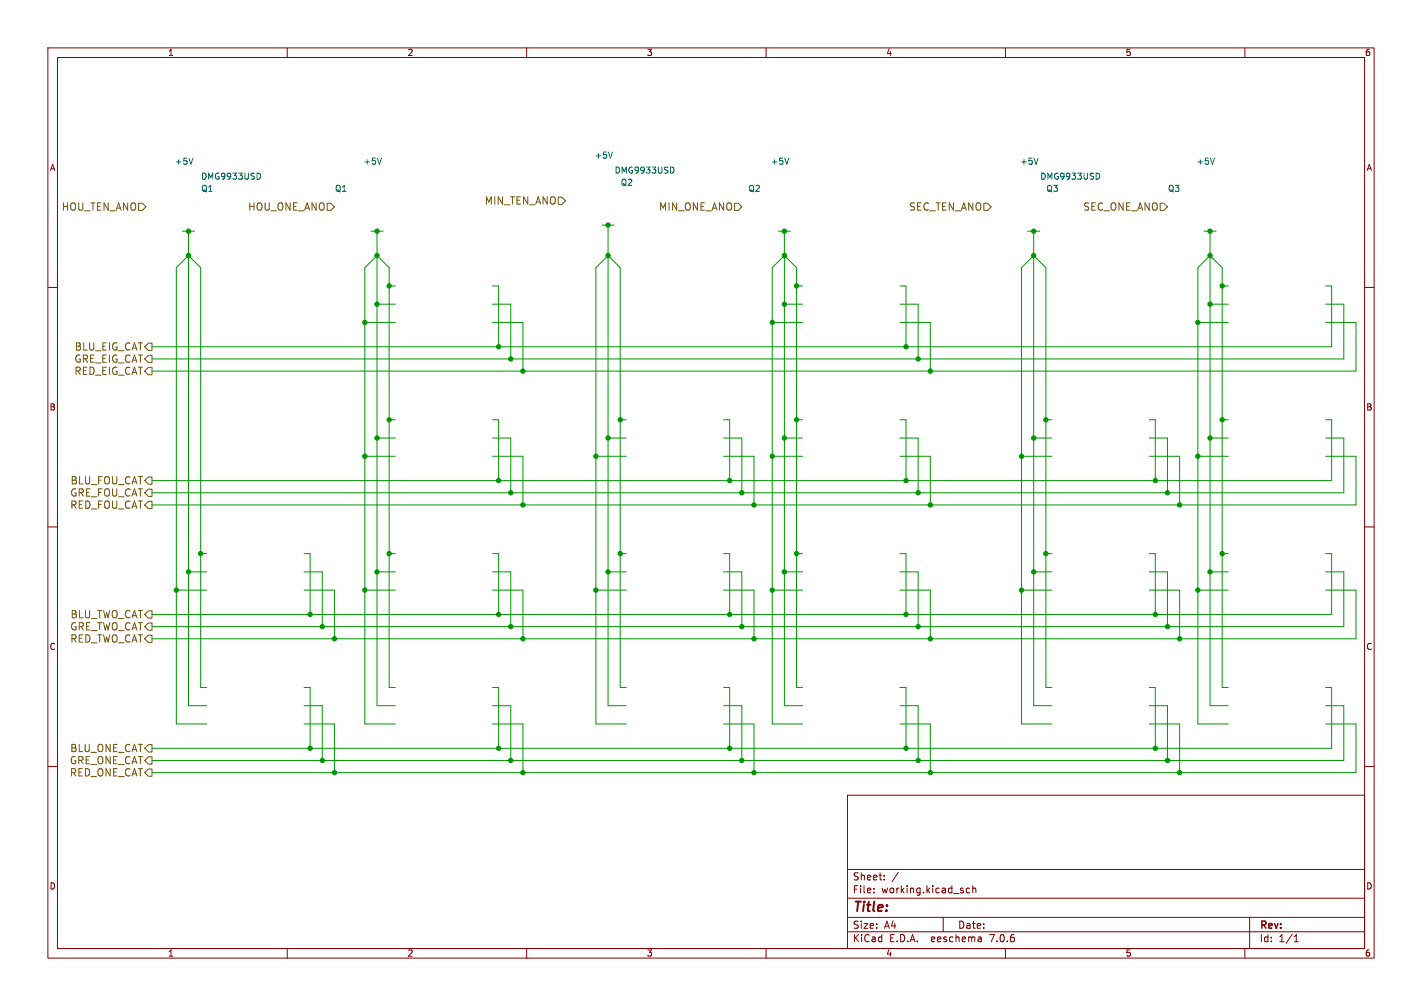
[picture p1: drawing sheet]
<svg xmlns="http://www.w3.org/2000/svg" width="297mm" height="210mm" viewBox="0 0 297 210" stroke-linecap="round" stroke-linejoin="round" font-family="sans-serif">
<g fill="none" stroke="#840000" stroke-width=".21">
<path d="M10 10h277v190h-277zM12 12h273v186h-273zM60 10v2M110 10v2M160 10v2M210 10v2M260 10v2M10 60h2M285 60h2M10 110h2M285 110h2M10 160h2"/>
<path d="M285 160h2M177 166h108v32h-108zM60 198v2M110 198v2M160 198v2M177 194.5h108M177 191.5h108M177 187.5h108M177 181.5h108M182.5 186.3v.1M182.5 185.5v.1M184.7 183.6v.1"/>
<path d="M184.7 182.8v.1M187.6 182.1l-1.3 2M197 191.5v3M202.5 185.5l-.4-.1-.3 .3 .2 .6h.5M203.2 185.5l.2-.1 .3 .1 .1 .9M203.2 184.9v1.5M204.9 195.7l.1 .9M205 196.5l-.2 .1M205 196h-.2M210 198v2M260 198v2M261 191.5v6.5"/>
<path d="M270.3 196.6h.9M270.3 195.5l.4-.4v1.5"/>
</g>
<g fill="none" stroke="#725600" stroke-width=".21">
<path d="M29 42.4h.7l.8 .8-.8 .7h-.7zM68.3 42.4h.8l.7 .8-.7 .7h-.8zM116.6 41.1h.7l.8 .8-.8 .8h-.7zM153.4 42.4h.8l.7 .8-.7 .7h-.8zM205.5 42.4h.7l.8 .8-.8 .7h-.7zM242.3 42.4h.8l.7 .8-.7 .7h-.8zM30.2 77.5l.8-.8h.7v1.5h-.7zM31 71.6h.7v1.6h-.7l-.8-.8zM31 74.2h.7v1.5h-.7l-.8-.8zM31 99.6h.7v1.5h-.7l-.8-.8zM31 104.6h.7v1.6h-.7l-.8-.8zM31 102.1h.7v1.5h-.7l-.8-.7z"/>
<path d="M31 130h.7v1.6h-.7l-.8-.8zM31 127.5h.7v1.5h-.7l-.8-.7zM31 132.6h.7v1.5h-.7l-.8-.7zM31 155.4h.7v1.6h-.7l-.8-.8zM31 158h.7v1.5h-.7l-.8-.7zM31 160.5h.7v1.6h-.7l-.8-.8z"/>
</g>
<g fill="none" stroke="#009600" stroke-width=".21">
<path d="M38.1 48.3h2.5M39.4 48.3v99h3.8M77.5 48.3h2.5M78.7 48.3v99h3.8M81.3 59.7h1.2M102.9 59.7h1.2v12.7M125.7 47h2.6M127 47v100.3h3.8M162.6 48.3h2.5M163.8 48.3v99h3.8M166.4 59.7h1.2M188 59.7h1.2v12.7"/>
<path d="M214.6 48.3h2.6M215.9 48.3v99h3.8M251.5 48.3h2.5M252.7 48.3v99h3.8M255.3 59.7h1.2M276.9 59.7h1.2v12.7h-246.4M76.2 67.3h6.3M78.7 63.5h3.8M102.9 67.3h6.3v10.2M102.9 63.5h3.8v11.4M161.3 67.3h6.3M163.8 63.5h3.8"/>
<path d="M188 67.3h6.3v10.2M188 63.5h3.8v11.4M250.2 67.3h6.3M252.7 63.5h3.8M276.9 67.3h6.3v10.2h-251.5M276.9 63.5h3.8v11.4h-249M76.2 95.3h6.3M78.7 91.4h3.8M81.3 87.6h1.2M102.9 95.3h6.3v10.1M102.9 91.4h3.8v11.5M102.9 87.6h1.2v12.7"/>
<path d="M124.5 95.3h6.3M127 91.4h3.8M129.5 87.6h1.3M151.1 95.3h6.4v10.1M151.1 91.4h3.8v11.5M151.1 87.6h1.3v12.7M161.3 95.3h6.3M163.8 91.4h3.8M166.4 87.6h1.2M188 95.3h6.3v10.1M188 87.6h1.2v12.7M188 91.4h3.8v11.5"/>
<path d="M213.4 95.3h6.3M215.9 91.4h3.8M218.4 87.6h1.3M240 95.3h6.4v10.1M240 91.4h3.8v11.5M240 87.6h1.3v12.7M250.2 95.3h6.3M252.7 91.4h3.8M255.3 87.6h1.2M276.9 95.3h6.3v10.1h-251.5M276.9 91.4h3.8v11.5h-249M276.9 87.6h1.2v12.7h-246.4"/>
<path d="M39.4 119.4h3.8M41.9 115.6h1.3M63.5 119.4h3.8v11.4M63.5 115.6h1.3v12.7M78.7 119.4h3.8M81.3 115.6h1.2M102.9 119.4h3.8v11.4M102.9 115.6h1.2v12.7M127 119.4h3.8M129.5 115.6h1.3M151.1 119.4h3.8v11.4M151.1 115.6h1.3v12.7"/>
<path d="M163.8 119.4h3.8M166.4 115.6h1.2M188 115.6h1.2v12.7M188 119.4h3.8v11.4M215.9 119.4h3.8M218.4 115.6h1.3M240 119.4h3.8v11.4M240 115.6h1.3v12.7M252.7 119.4h3.8M255.3 115.6h1.2M276.9 115.6h1.2v12.7h-246.4M276.9 119.4h3.8v11.4h-249"/>
<path d="M36.8 123.2h6.4M63.5 123.2h6.3v10.2M76.2 123.2h6.3M102.9 123.2h6.3v10.2M124.5 123.2h6.3M151.1 123.2h6.4v10.2M161.3 123.2h6.3M188 123.2h6.3v10.2M213.4 123.2h6.3M240 123.2h6.4v10.2M250.2 123.2h6.3M276.9 123.2h6.3v10.2h-251.5"/>
<path d="M43.2 143.5h-1.3v-87.6l-2.5-2.6-2.6 2.6v95.2h6.4M63.5 143.5h1.3v12.7M63.5 151.1h6.3v10.2M63.5 147.3h3.8v11.5M82.5 143.5h-1.2v-87.6l-2.6-2.6-2.5 2.6v95.2h6.3M102.9 143.5h1.2v12.7M102.9 151.1h6.3v10.2M102.9 147.3h3.8v11.5M130.8 143.5h-1.3v-87.6l-2.5-2.6-2.5 2.6v95.2h6.3M151.1 147.3h3.8v11.5M151.1 151.1h6.4v10.2M151.1 143.5h1.3v12.7"/>
<path d="M167.6 143.5h-1.2v-87.6l-2.6-2.6-2.5 2.6v95.2h6.3M188 143.5h1.2v12.7M188 147.3h3.8v11.5M188 151.1h6.3v10.2M219.7 143.5h-1.3v-87.6l-2.5-2.6-2.5 2.6v95.2h6.3M240 143.5h1.3v12.7M240 151.1h6.4v10.2M240 147.3h3.8v11.5M256.5 143.5h-1.2v-87.6l-2.6-2.6-2.5 2.6v95.2h6.3M276.9 143.5h1.2v12.7h-246.4M276.9 151.1h6.3v10.2h-251.5M276.9 147.3h3.8v11.5h-249"/>
</g>
<path d="M40.3 33l-.4 1.3M54.2 36.2l.2 .5-.2 .6M79.7 33l-.5 1.3M127.9 31.7l-.4 1.3M140.5 34.9l.3 .5-.3 .7M164.8 33l-.5 1.3M216.8 33l-.4 1.3M229.4 36.2l.3 .5-.3 .6M253.7 33l-.5 1.3" fill="none" stroke="#006464" stroke-width=".21"/>
<g fill="#009600" stroke="#009600" stroke-width=".21">
<circle cx="39.4" cy="53.3" r=".46"/>
<circle cx="78.7" cy="91.4" r=".46"/>
<circle cx="81.3" cy="87.6" r=".46"/>
<circle cx="78.7" cy="48.3" r=".46"/>
<circle cx="41.9" cy="115.6" r=".46"/>
<circle cx="76.2" cy="67.3" r=".46"/>
<circle cx="76.2" cy="95.3" r=".46"/>
<circle cx="39.4" cy="48.3" r=".46"/>
<circle cx="152.4" cy="100.3" r=".46"/>
<circle cx="157.5" cy="105.4" r=".46"/>
<circle cx="189.2" cy="128.3" r=".46"/>
<circle cx="154.9" cy="130.8" r=".46"/>
<circle cx="161.3" cy="123.2" r=".46"/>
<circle cx="166.4" cy="115.6" r=".46"/>
<circle cx="189.2" cy="100.3" r=".46"/>
<circle cx="163.8" cy="48.3" r=".46"/>
<circle cx="161.3" cy="67.3" r=".46"/>
<circle cx="163.8" cy="63.5" r=".46"/>
<circle cx="163.8" cy="53.3" r=".46"/>
<circle cx="154.9" cy="102.9" r=".46"/>
<circle cx="152.4" cy="128.3" r=".46"/>
<circle cx="163.8" cy="119.4" r=".46"/>
<circle cx="129.5" cy="115.6" r=".46"/>
<circle cx="163.8" cy="91.4" r=".46"/>
<circle cx="127" cy="119.4" r=".46"/>
<circle cx="124.5" cy="123.2" r=".46"/>
<circle cx="67.3" cy="130.8" r=".46"/>
<circle cx="76.2" cy="123.2" r=".46"/>
<circle cx="81.3" cy="115.6" r=".46"/>
<circle cx="78.7" cy="119.4" r=".46"/>
<circle cx="106.7" cy="74.9" r=".46"/>
<circle cx="104.1" cy="72.4" r=".46"/>
<circle cx="81.3" cy="59.7" r=".46"/>
<circle cx="109.2" cy="105.4" r=".46"/>
<circle cx="129.5" cy="87.6" r=".46"/>
<circle cx="109.2" cy="77.5" r=".46"/>
<circle cx="124.5" cy="95.3" r=".46"/>
<circle cx="127" cy="91.4" r=".46"/>
<circle cx="104.1" cy="100.3" r=".46"/>
<circle cx="106.7" cy="102.9" r=".46"/>
<circle cx="127" cy="47" r=".46"/>
<circle cx="127" cy="53.3" r=".46"/>
<circle cx="78.7" cy="53.3" r=".46"/>
<circle cx="78.7" cy="63.5" r=".46"/>
<circle cx="64.8" cy="128.3" r=".46"/>
<circle cx="39.4" cy="119.4" r=".46"/>
<circle cx="36.8" cy="123.2" r=".46"/>
<circle cx="109.2" cy="161.3" r=".46"/>
<circle cx="109.2" cy="133.4" r=".46"/>
<circle cx="104.1" cy="156.2" r=".46"/>
<circle cx="104.1" cy="128.3" r=".46"/>
<circle cx="106.7" cy="130.8" r=".46"/>
<circle cx="106.7" cy="158.8" r=".46"/>
<circle cx="157.5" cy="161.3" r=".46"/>
<circle cx="154.9" cy="158.8" r=".46"/>
<circle cx="152.4" cy="156.2" r=".46"/>
<circle cx="67.3" cy="158.8" r=".46"/>
<circle cx="69.8" cy="161.3" r=".46"/>
<circle cx="69.8" cy="133.4" r=".46"/>
<circle cx="64.8" cy="156.2" r=".46"/>
<circle cx="157.5" cy="133.4" r=".46"/>
<circle cx="252.7" cy="53.3" r=".46"/>
<circle cx="252.7" cy="48.3" r=".46"/>
<circle cx="255.3" cy="87.6" r=".46"/>
<circle cx="252.7" cy="91.4" r=".46"/>
<circle cx="255.3" cy="115.6" r=".46"/>
<circle cx="241.3" cy="100.3" r=".46"/>
<circle cx="215.9" cy="53.3" r=".46"/>
<circle cx="252.7" cy="63.5" r=".46"/>
<circle cx="255.3" cy="59.7" r=".46"/>
<circle cx="250.2" cy="67.3" r=".46"/>
<circle cx="215.9" cy="48.3" r=".46"/>
<circle cx="243.8" cy="130.8" r=".46"/>
<circle cx="241.3" cy="128.3" r=".46"/>
<circle cx="246.4" cy="133.4" r=".46"/>
<circle cx="246.4" cy="161.3" r=".46"/>
<circle cx="252.7" cy="119.4" r=".46"/>
<circle cx="241.3" cy="156.2" r=".46"/>
<circle cx="243.8" cy="158.8" r=".46"/>
<circle cx="218.4" cy="87.6" r=".46"/>
<circle cx="215.9" cy="91.4" r=".46"/>
<circle cx="213.4" cy="95.3" r=".46"/>
<circle cx="194.3" cy="77.5" r=".46"/>
<circle cx="191.8" cy="74.9" r=".46"/>
<circle cx="191.8" cy="102.9" r=".46"/>
<circle cx="194.3" cy="105.4" r=".46"/>
<circle cx="166.4" cy="59.7" r=".46"/>
<circle cx="161.3" cy="95.3" r=".46"/>
<circle cx="166.4" cy="87.6" r=".46"/>
<circle cx="189.2" cy="72.4" r=".46"/>
<circle cx="250.2" cy="95.3" r=".46"/>
<circle cx="243.8" cy="102.9" r=".46"/>
<circle cx="250.2" cy="123.2" r=".46"/>
<circle cx="246.4" cy="105.4" r=".46"/>
<circle cx="189.2" cy="156.2" r=".46"/>
<circle cx="194.3" cy="133.4" r=".46"/>
<circle cx="191.8" cy="130.8" r=".46"/>
<circle cx="191.8" cy="158.8" r=".46"/>
<circle cx="194.3" cy="161.3" r=".46"/>
<circle cx="213.4" cy="123.2" r=".46"/>
<circle cx="218.4" cy="115.6" r=".46"/>
<circle cx="215.9" cy="119.4" r=".46"/>
</g>
<text font-size="2.8" fill="#840000" x="178" y="190.9">Title:</text>
<g font-size="2.1" fill="#725600">
<text x="12.8" y="44.2">HOU_TEN_ANO</text>
<text x="51.8" y="44.2">HOU_ONE_ANO</text>
<text x="101.2" y="42.9">MIN_TEN_ANO</text>
<text x="137.6" y="44.2">MIN_ONE_ANO</text>
<text x="189.8" y="44.2">SEC_TEN_ANO</text>
<text x="226.2" y="44.2">SEC_ONE_ANO</text>
<text x="15.5" y="75.9">GRE_EIG_CAT</text>
<text x="15.5" y="73.4">BLU_EIG_CAT</text>
<text x="15.5" y="78.5">RED_EIG_CAT</text>
<text x="14.7" y="101.3">BLU_FOU_CAT</text>
<text x="14.6" y="106.4">RED_FOU_CAT</text>
<text x="14.6" y="103.9">GRE_FOU_CAT</text>
<text x="14.6" y="131.8">GRE_TWO_CAT</text>
<text x="14.7" y="129.3">BLU_TWO_CAT</text>
<text x="14.6" y="134.3">RED_TWO_CAT</text>
<text x="14.5" y="159.7">GRE_ONE_CAT</text>
<text x="14.6" y="157.2">BLU_ONE_CAT</text>
<text x="14.5" y="162.3">RED_ONE_CAT</text>
</g>
<g font-size="2.1" fill="#840000">
<text x="178" y="184">Sheet:</text>
<text x="178" y="186.7">File:</text>
<text x="184.1" y="186.7">working.kicad_sch</text>
<text x="178" y="196.9">KiCad</text>
<text x="178" y="194.1">Size:</text>
<text x="184.7" y="194.1">A4</text>
<text x="185.7" y="196.9">E.D.A.</text>
<text x="194.6" y="196.9">eeschema</text>
<text x="200" y="194.1">Date:</text>
<text x="207" y="196.9">7.0.6</text>
<text x="263" y="194.3">Rev:</text>
<text x="263" y="196.9">Id:</text>
<text x="267.1" y="196.9">1/1</text>
</g>
<g font-size="1.8" fill="#840000">
<text x="35" y="11.9">1</text>
<text x="85" y="11.9">2</text>
<text x="135" y="11.9">3</text>
<text x="185" y="11.9">4</text>
<text x="235" y="11.9">5</text>
<text x="285" y="11.9">6</text>
<text x="10.3" y="35.9">A</text>
<text x="285.3" y="35.9">A</text>
<text x="10.3" y="85.9">B</text>
<text x="285.3" y="85.9">B</text>
<text x="10.3" y="135.9">C</text>
<text x="285.3" y="135.9">C</text>
<text x="10.3" y="185.9">D</text>
<text x="285.3" y="185.9">D</text>
<text x="35" y="199.9">1</text>
<text x="85" y="199.9">2</text>
<text x="135" y="199.9">3</text>
<text x="185" y="199.9">4</text>
<text x="235" y="199.9">5</text>
<text x="285" y="199.9">6</text>
</g>
<g font-size="1.8" fill="#006464">
<text x="36.4" y="34.6">+5V</text>
<text x="75.8" y="34.6">+5V</text>
<text x="124.1" y="33.3">+5V</text>
<text x="160.9" y="34.6">+5V</text>
<text x="213" y="34.6">+5V</text>
<text x="249.8" y="34.6">+5V</text>
<text x="41.9" y="40.2">Q1</text>
<text x="41.9" y="37.7">DMG9933USD</text>
<text x="69.9" y="40.2">Q1</text>
<text x="128.3" y="36.4">DMG9933USD</text>
<text x="129.5" y="39">Q2</text>
<text x="156.2" y="40.2">Q2</text>
<text x="217.2" y="37.7">DMG9933USD</text>
<text x="218.4" y="40.2">Q3</text>
<text x="243.8" y="40.2">Q3</text>
</g>
</svg>
